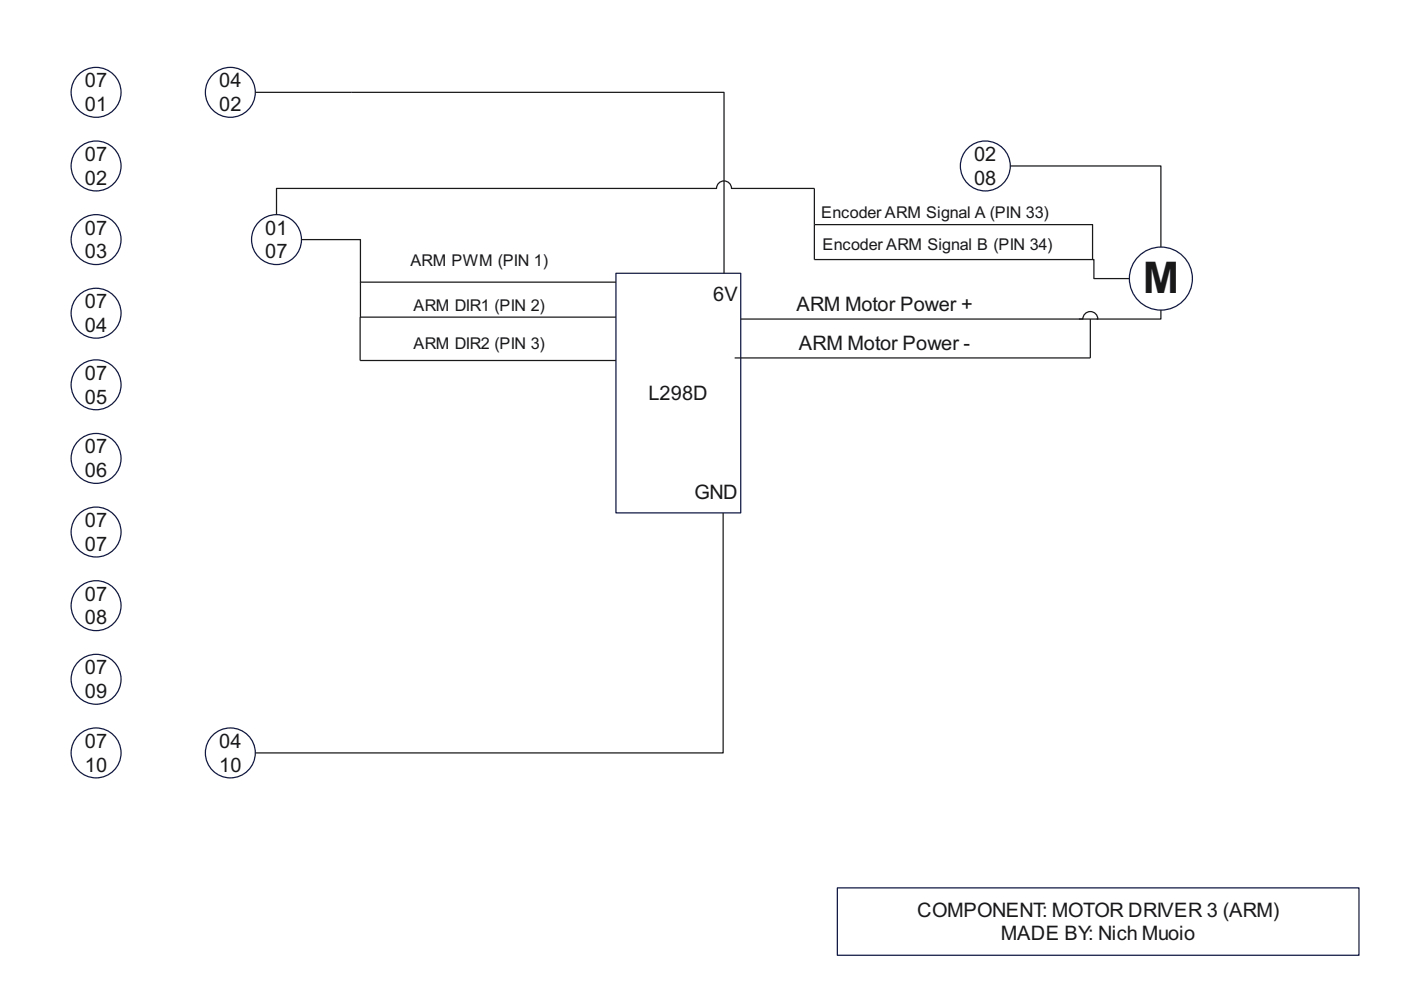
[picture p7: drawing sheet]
<svg xmlns="http://www.w3.org/2000/svg" width="297mm" height="210mm" viewBox="0 0 297 210" stroke-linecap="round" stroke-linejoin="round" font-family="sans-serif">
<circle cx="20.4" cy="19.6" r="5.3" fill="none" stroke="#101843" stroke-width=".26"/>
<circle cx="20.4" cy="35.2" r="5.3" fill="#fff"/>
<circle cx="20.4" cy="35.2" r="5.3" fill="none" stroke="#101843" stroke-width=".26"/>
<circle cx="20.4" cy="50.8" r="5.3" fill="#fff"/>
<circle cx="20.4" cy="50.8" r="5.3" fill="none" stroke="#101843" stroke-width=".26"/>
<circle cx="20.4" cy="66.4" r="5.3" fill="#fff"/>
<circle cx="20.4" cy="66.4" r="5.3" fill="none" stroke="#101843" stroke-width=".26"/>
<circle cx="20.4" cy="81.6" r="5.3" fill="#fff"/>
<circle cx="20.4" cy="81.6" r="5.3" fill="none" stroke="#101843" stroke-width=".26"/>
<circle cx="20.4" cy="97.2" r="5.3" fill="#fff"/>
<circle cx="20.4" cy="97.2" r="5.3" fill="none" stroke="#101843" stroke-width=".26"/>
<circle cx="20.4" cy="112.8" r="5.3" fill="#fff"/>
<circle cx="20.4" cy="112.8" r="5.3" fill="none" stroke="#101843" stroke-width=".26"/>
<circle cx="20.4" cy="128.4" r="5.3" fill="#fff"/>
<circle cx="20.4" cy="128.4" r="5.3" fill="none" stroke="#101843" stroke-width=".26"/>
<circle cx="20.4" cy="144" r="5.3" fill="#fff"/>
<circle cx="20.4" cy="144" r="5.3" fill="none" stroke="#101843" stroke-width=".26"/>
<circle cx="20.4" cy="159.6" r="5.3" fill="#fff"/>
<circle cx="20.4" cy="159.6" r="5.3" fill="none" stroke="#101843" stroke-width=".26"/>
<path d="M177.5 188.3h110.6v14.2h-110.6z" fill="#fff"/>
<path d="M177.5 188.3h110.6v14.2h-110.6z" fill="none" stroke="#101843" stroke-width=".26"/>
<path d="M130.6 57.9h26.5v50.8h-26.5z" fill="#fff"/>
<path d="M130.6 57.9h26.5v50.8h-26.5z" fill="none" stroke="#101843" stroke-width=".26"/>
<circle cx="48.8" cy="19.6" r="5.3" fill="#fff"/>
<circle cx="48.8" cy="19.6" r="5.3" fill="none" stroke="#101843" stroke-width=".26"/>
<circle cx="48.8" cy="159.6" r="5.3" fill="#fff"/>
<circle cx="48.8" cy="159.6" r="5.3" fill="none" stroke="#101843" stroke-width=".26"/>
<circle cx="208.9" cy="35.2" r="5.3" fill="#fff"/>
<circle cx="208.9" cy="35.2" r="5.3" fill="none" stroke="#101843" stroke-width=".26"/>
<path d="M74.6 19.6h78.9v38.3" fill="none" stroke="#191919" stroke-width=".26"/>
<circle cx="58.6" cy="50.8" r="5.3" fill="#fff"/>
<circle cx="58.6" cy="50.8" r="5.3" fill="none" stroke="#101843" stroke-width=".26"/>
<path d="M54.1 19.6h20.5M63.9 50.8h12.5v9h54.2M76.4 59.8v7.4M76.4 67.2h54.2M76.4 67.2v9.2h54.2M153.3 108.7v50.9h-99.2" fill="none" stroke="#191919" stroke-width=".26"/>
<circle cx="246.1" cy="59.1" r="6.7" fill="#fff"/>
<circle cx="246.1" cy="59.1" r="6.7" fill="none" stroke="#101843" stroke-width=".26"/>
<path d="M214.2 35.2h31.9v17.2M58.6 45.5v-5.5h93.3a1.59 1.59 0 0 1 1.6-1.6 1.59 1.59 0 0 1 1.6 1.6h17.6v15h59.2v4.1h7.6M172.7 47.6h58.9v7.4M157.1 67.6h75.4M228.8 67.6h.8a1.59 1.59 0 0 1 1.6-1.5 1.59 1.59 0 0 1 1.6 1.5h-.3M231.2 67.6v8.3h-75.4M246.1 65.7v1.9h-13.6" fill="none" stroke="#191919" stroke-width=".26"/>
<text font-size="9.3" fill="#191919" x="242.3" y="62.2">M</text>
<g font-size="4.2" fill="#191919">
<text x="18" y="18.5">07</text>
<text x="18" y="23.5">01</text>
<text x="46.5" y="18.5">04</text>
<text x="46.5" y="23.5">02</text>
<text x="18" y="34.1">07</text>
<text x="206.5" y="34.1">02</text>
<text x="18" y="39.2">02</text>
<text x="206.5" y="39.2">08</text>
<text x="18" y="49.7">07</text>
<text x="56.2" y="49.7">01</text>
<text x="18" y="54.8">03</text>
<text x="56.2" y="54.8">07</text>
<text x="18" y="65.4">07</text>
<text x="151.2" y="63.9">6V</text>
<text x="18" y="70.4">04</text>
<text x="168.9" y="66">ARM Motor Power +</text>
<text x="169.4" y="74.2">ARM Motor Power -</text>
<text x="18" y="80.5">07</text>
<text x="18" y="85.6">05</text>
<text x="137.5" y="84.8">L298D</text>
<text x="18" y="96.1">07</text>
<text x="18" y="101.2">06</text>
<text x="147.3" y="105.7">GND</text>
<text x="18" y="111.7">07</text>
<text x="18" y="116.8">07</text>
<text x="18" y="127.4">07</text>
<text x="18" y="132.4">08</text>
<text x="18" y="143">07</text>
<text x="18" y="148">09</text>
<text x="18" y="158.6">07</text>
<text x="46.5" y="158.6">04</text>
<text x="18" y="163.6">10</text>
<text x="46.5" y="163.6">10</text>
<text x="194.5" y="194.3">COMPONENT: MOTOR DRIVER 3 (ARM)</text>
<text x="212.2" y="199.4">MADE BY: Nich Muoio</text>
</g>
<g font-size="3.4" fill="#191919">
<text x="174.1" y="46.3">Encoder ARM Signal A (PIN 33)</text>
<text x="174.4" y="52.9">Encoder ARM Signal B (PIN 34)</text>
<text x="87" y="56.4">ARM PWM (PIN 1)</text>
<text x="87.7" y="65.9">ARM DIR1 (PIN 2)</text>
<text x="87.7" y="74.1">ARM DIR2 (PIN 3)</text>
</g>
</svg>
